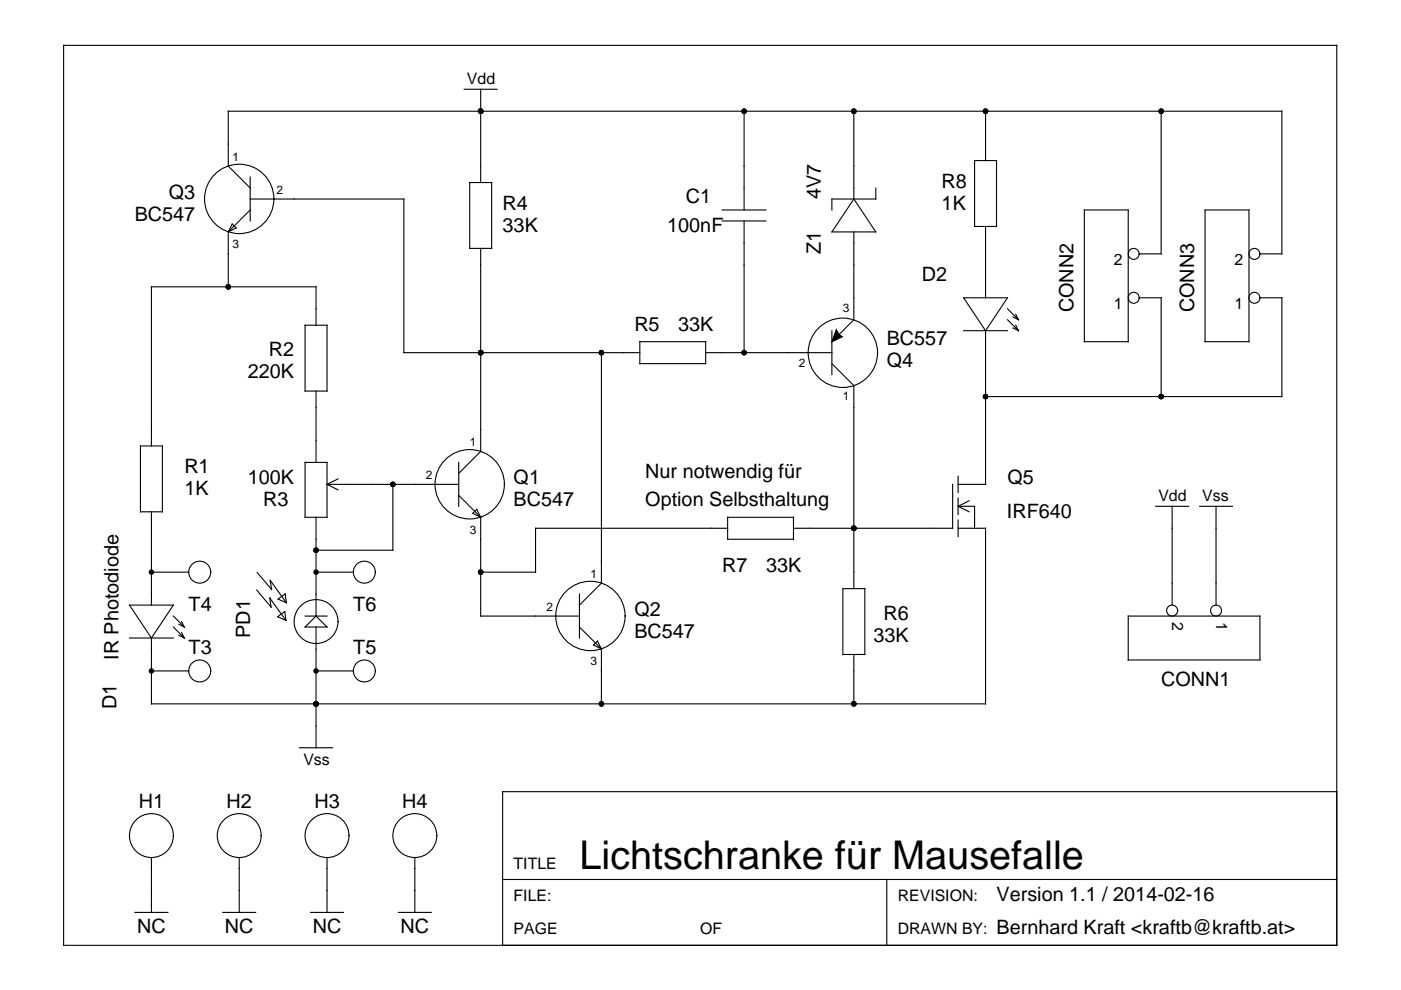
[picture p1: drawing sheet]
<svg xmlns="http://www.w3.org/2000/svg" width="297mm" height="210mm" viewBox="0 0 297 210" stroke-linecap="round" stroke-linejoin="round" font-family="sans-serif">
<g fill="none" stroke="#000" stroke-width=".23">
<path d="M13.5 9.6h269.9v190.8h-269.9zM98.4 18.9h7M101.9 18.9v19.8M53 39.9l-4.6-4.7v-11.6h223.4v30.2h-4.7M53 37.5v9.3M99.6 38.7h4.6v14h-4.6zM157.8 23.6v20.9M181 23.6v18.6M185.7 39.9v2.3h-9.3v2.3M206.6 34.1h4.7v13.9h-4.7zM209 23.6v10.5M246.2 23.6v30.2h-4.7"/>
<path d="M48.4 49.2v11.6M49.2 47.5l.9 .8-1.7 .9zM53 42.2h32.6v32.6h50.1M53 44.5l-4.6 4.7M101.9 52.7v43l-4.6 4.7M153.1 46.8h9.3M153.1 44.5h9.3M157.8 46.8v28M181 42.2l4.7 7h-9.3zM181 49.2v18.6l-4.6 4.6M209 48v15.1M229.9 44.5h9.3v27.9h-9.3z"/>
<path d="M255.5 44.5h9.3v27.9h-9.3zM64.7 69h4.6v13.9h-4.6zM67 69v-8.2h-34.9v33.8M127.5 74.8v48.8l-4.6 4.7M135.7 72.4h13.9v4.7h-13.9zM149.6 74.8h26.8M176.4 77.1l4.6 4.7v43M176.4 70.1v9.3M177.3 69.9l.6 1 .7 .5-2.2 1.1zM204.3 63.1h9.3l-4.6 7zM204.3 70.1h9.3M209 70.1v32.6h-5.9"/>
<path d="M213.6 65.5l2.3 2.3M213.6 67.8l2.3 2.3M214.8 69.5l1.1 .6M214.8 67.2l1.1 .6M215.4 69l.5 1.1M215.4 66.6l.5 1.2M241.5 63.1h4.7v21M267.1 63.1h4.7v21h-62.8M29.8 94.6h4.6v13.9h-4.6zM64.7 98h4.6v11.7h-4.6zM67 82.9v15.1M97.3 98v9.4"/>
<path d="M32.1 108.5v19.8M67 109.7v20.9M69.3 102.7h28M69.3 102.7l2.4 1.2M71.7 101.5l-2.4 1.2M83.3 102.7v14h-16.3M97.3 105l4.6 4.7M100.2 108.8l.9-.8 .8 1.7zM101.9 109.7v20.9h21M154.3 109.7h13.9v4.6h-13.9zM154.3 112h-40.8v9.3h-11.6M202 102.7v9.3h-33.8"/>
<path d="M203.1 112h5.9v37.2h-176.9v-13.9M203.1 107.4h3.5v4.6M203.1 107.4l2.4 1.1M203.1 101v3.4M203.1 105.6v3.5M203.1 110.3v3.5M205.5 106.2l-2.4 1.2M245 107.4h7M248.5 107.4v20.9M254.3 107.4h7M257.8 107.4v20.9M27.4 128.3h9.4l-4.7 7z"/>
<path d="M27.4 135.3h9.4M32.1 121.3h7.9M36.8 130.6l2.3 2.3M36.8 132.9l2.3 2.4M37.9 134.7l1.2 .6M37.9 132.4l1.2 .5M38.5 134.1l.6 1.2M38.5 131.8l.6 1.1M54.4 125.1l3.1 3.6-.3-1.9 3.4 4.7M54.5 121.4l3.1 3.6-.3-2 3.4 4.8M58.9 130.8l1.5-1.1 .2 1.9zM59 127l1.5-1.1 .2 1.9z"/>
<path d="M64.7 130.6h4.6M67 132.9v25.6M67 121.3h7.9M67 130.6l2.3 2.3h-4.6zM122.9 132.9l4.6 4.7M122.9 126v9.3M125.8 136.8l.9-.9 .8 1.7zM127.5 137.6v11.6M178.7 124.8h4.7v14h-4.7zM181 138.8v10.4M239.2 130.6h27.9v9.3h-27.9zM32.1 142.3h7.9"/>
<path d="M63.5 158.5h7M67 142.3h7.9M283.4 167.9h-176.8v32.5M28.6 193.5h7M32.1 181.8v11.7M47.2 193.5h7M50.7 181.8v11.7M65.8 193.5h7M69.3 181.8v11.7M84.5 193.5h6.9M88 181.8v11.7M106.6 186.5h176.8"/>
<path d="M188 186.5v13.9"/>
<circle cx="50.7" cy="42.2" r="7.4"/>
<circle cx="240.4" cy="53.8" r="1.16"/>
<circle cx="266" cy="53.8" r="1.16"/>
<circle cx="178.7" cy="74.8" r="7.4"/>
<circle cx="240.4" cy="63.1" r="1.16"/>
<circle cx="266" cy="63.1" r="1.16"/>
<circle cx="99.6" cy="102.7" r="7.4"/>
<circle cx="42.3" cy="121.3" r="2.33"/>
<circle cx="67" cy="131.8" r="4.7"/>
<circle cx="77.2" cy="121.3" r="2.33"/>
<circle cx="125.2" cy="130.6" r="7.4"/>
<circle cx="248.5" cy="129.5" r="1.16"/>
<circle cx="257.8" cy="129.5" r="1.16"/>
<circle cx="42.3" cy="142.3" r="2.33"/>
<circle cx="77.2" cy="142.3" r="2.33"/>
<circle cx="32.1" cy="177.2" r="4.7"/>
<circle cx="50.7" cy="177.2" r="4.7"/>
<circle cx="69.3" cy="177.2" r="4.7"/>
<circle cx="88" cy="177.2" r="4.7"/>
</g>
<g fill="#000">
<path d="M177.3 69.9l.6 1 .7 .5-2.2 1.1z"/>
<circle cx="101.9" cy="23.6" r=".58"/>
<circle cx="157.8" cy="23.6" r=".58"/>
<circle cx="181" cy="23.6" r=".58"/>
<circle cx="209" cy="23.6" r=".58"/>
<circle cx="246.2" cy="23.6" r=".58"/>
<circle cx="48.4" cy="60.8" r=".58"/>
<circle cx="101.9" cy="74.8" r=".58"/>
<circle cx="127.5" cy="74.8" r=".58"/>
<circle cx="157.8" cy="74.8" r=".58"/>
<circle cx="209" cy="84.1" r=".58"/>
<circle cx="246.2" cy="84.1" r=".58"/>
<circle cx="67" cy="116.7" r=".58"/>
<circle cx="83.3" cy="102.7" r=".58"/>
<circle cx="181" cy="112" r=".58"/>
<circle cx="32.1" cy="121.3" r=".58"/>
<circle cx="67" cy="121.3" r=".58"/>
<circle cx="101.9" cy="121.3" r=".58"/>
<circle cx="32.1" cy="142.3" r=".58"/>
<circle cx="67" cy="142.3" r=".58"/>
<circle cx="67" cy="149.2" r=".58"/>
<circle cx="127.5" cy="149.2" r=".58"/>
<circle cx="181" cy="149.2" r=".58"/>
</g>
<text font-size="8.4" x="122.9" y="184.1">Lichtschranke für Mausefalle</text>
<g font-size="4.2">
<text x="199.6" y="39.9">R8</text>
<text x="28.6" y="46.8">BC547</text>
<text x="35.8" y="42.2">Q3</text>
<text x="106.6" y="44.5">R4</text>
<text x="145.4" y="43">C1</text>
<text x="174.1" y="42.2" transform="rotate(-90 174.1 42.2)">4V7</text>
<text x="199.6" y="44.5">1K</text>
<text x="106.6" y="49.2">33K</text>
<text x="141.5" y="49.2">100nF</text>
<text x="174.1" y="53.8" transform="rotate(-90 174.1 53.8)">Z1</text>
<text x="195.4" y="59.6">D2</text>
<text x="134.5" y="70.1">R5</text>
<text x="143.8" y="70.1">33K</text>
<text x="227.6" y="66.2" transform="rotate(-90 227.6 66.2)">CONN2</text>
<text x="253.2" y="66.2" transform="rotate(-90 253.2 66.2)">CONN3</text>
<text x="57" y="75.5">R2</text>
<text x="188" y="73.2">BC557</text>
<text x="188" y="77.9">Q4</text>
<text x="52.5" y="80.2">220K</text>
<text x="39.1" y="100.4">R1</text>
<text x="136.8" y="101.3">Nur notwendig für</text>
<text x="39.1" y="105">1K</text>
<text x="52.5" y="102.7">100K</text>
<text x="55.8" y="107.4">R3</text>
<text x="108.9" y="107.4">BC547</text>
<text x="108.9" y="102.7">Q1</text>
<text x="136.8" y="107.4">Option Selbsthaltung</text>
<text x="213.6" y="102.7">Q5</text>
<text x="213.5" y="109.8">IRF640</text>
<text x="153.1" y="121.3">R7</text>
<text x="162.4" y="121.3">33K</text>
<text x="40" y="129.5">T4</text>
<text x="74.9" y="129.5">T6</text>
<text x="134.5" y="130.6">Q2</text>
<text x="187.3" y="131.4">R6</text>
<text x="53" y="135.3" transform="rotate(-90 53 135.3)">PD1</text>
<text x="134.5" y="135.3">BC547</text>
<text x="185.2" y="136">33K</text>
<text x="25.1" y="139.9" transform="rotate(-90 25.1 139.9)">IR Photodiode</text>
<text x="40" y="138.8">T3</text>
<text x="74.9" y="138.8">T5</text>
<text x="246.2" y="145.4">CONN1</text>
<text x="24.7" y="150.4" transform="rotate(-90 24.7 150.4)">D1</text>
<text x="29.4" y="171.3">H1</text>
<text x="48" y="171.3">H2</text>
<text x="66.7" y="171.3">H3</text>
<text x="85.3" y="171.3">H4</text>
<text x="211.3" y="191.1">Version 1.1 / 2014-02-16</text>
<text x="29.1" y="197.7">NC</text>
<text x="47.7" y="197.7">NC</text>
<text x="66.3" y="197.7">NC</text>
<text x="84.9" y="197.7">NC</text>
<text x="211.3" y="198.1">Bernhard Kraft &lt;kraftb@kraftb.at&gt;</text>
</g>
<g font-size="3.4">
<text x="99" y="17.8">Vdd</text>
<text x="236.2" y="56.2">2</text>
<text x="261.8" y="56.2">2</text>
<text x="236.2" y="65.5">1</text>
<text x="261.8" y="65.5">1</text>
<text x="245.6" y="106.2">Vdd</text>
<text x="254.9" y="106.2">Vss</text>
<text x="248.5" y="131.8" transform="rotate(90 248.5 131.8)">2</text>
<text x="257.8" y="131.8" transform="rotate(90 257.8 131.8)">1</text>
<text x="64.3" y="162.1">Vss</text>
<text x="108.9" y="184.1">TITLE</text>
<text x="108.9" y="191.1">FILE:</text>
<text x="190.3" y="191.1">REVISION:</text>
<text x="108.9" y="198.1">PAGE</text>
<text x="148.5" y="198.1">OF</text>
<text x="190.3" y="198.1">DRAWN BY:</text>
</g>
<g font-size="2.5">
<text x="49.3" y="34.1">1</text>
<text x="58.6" y="41">2</text>
<text x="49.3" y="52.7">3</text>
<text x="178.7" y="66.1">3</text>
<text x="169.4" y="77.7">2</text>
<text x="178.7" y="84.7">1</text>
<text x="99.6" y="94.6">1</text>
<text x="90.3" y="101.5">2</text>
<text x="99.6" y="113.2">3</text>
<text x="125.2" y="122.5">1</text>
<text x="115.9" y="129.5">2</text>
<text x="125.2" y="141.1">3</text>
</g>
</svg>
